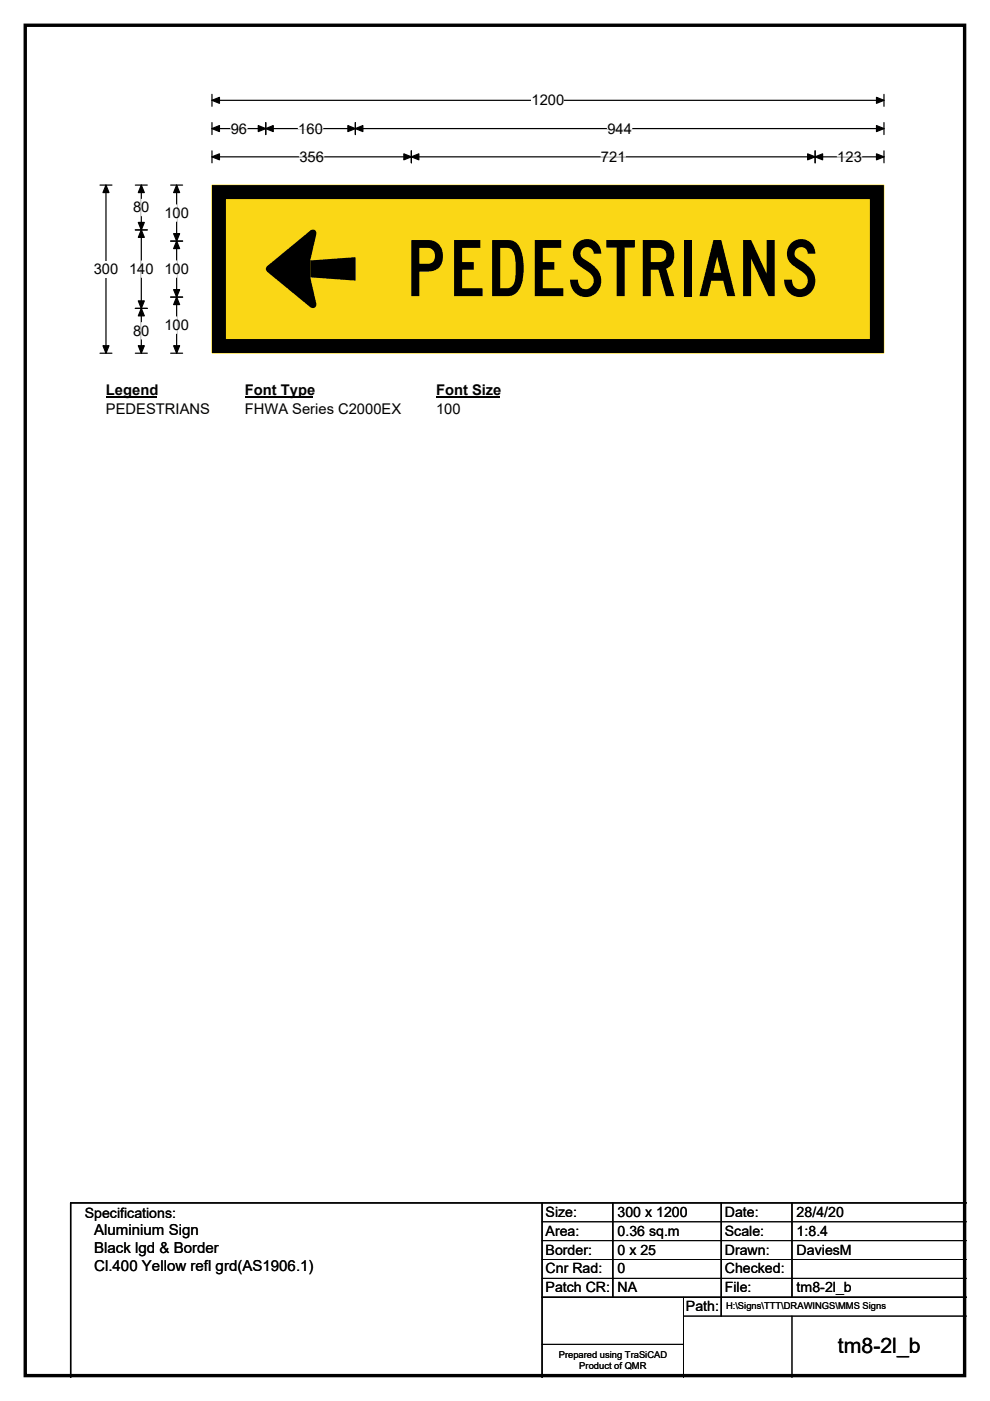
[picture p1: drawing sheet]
<svg xmlns="http://www.w3.org/2000/svg" width="210mm" height="297mm" viewBox="0 0 210 297" stroke-linecap="round" stroke-linejoin="round" font-family="sans-serif">
<path d="M5.4 5.4h199.2v286.3h-199.2z" fill="none" stroke="#000" stroke-width=".72"/>
<path d="M45 21.3h142.5M45 20v2.5M187.5 20v2.5" fill="none" stroke="#000" stroke-width=".25"/>
<path d="M45 21.3l1.5-.7v1.3zM185.9 20.6l1.6 .7-1.6 .6z" fill="#000" stroke="#000" stroke-width=".25"/>
<path d="M112.8 19.5h6.9v3.5h-6.9z" fill="#fff"/>
<g fill="none" stroke="#000" stroke-width=".25">
<path d="M21.2 39.2h2.5M22.5 39.2v35.7M45 27.3h142.5M45 26v2.5M45 32v2.5M45 33.3h142.5M56.4 26v2.5M75.4 26v2.5M87.2 32v2.5M172.9 32v2.5M187.5 26v2.5M187.5 32v2.5"/>
<path d="M21.2 74.9h2.5"/>
</g>
<g fill="#000" stroke="#000" stroke-width=".25">
<path d="M22.5 39.2l.6 1.6h-1.3zM45 27.3l1.5-.7v1.3zM45 33.3l1.5-.7v1.3zM56.4 27.3l1.6-.7v1.3zM54.8 26.6l1.6 .7-1.6 .6zM73.8 26.6l1.6 .7-1.6 .6zM75.4 27.3l1.6-.7v1.3zM87.2 33.3l1.6-.7v1.3zM85.7 32.6l1.5 .7-1.5 .6zM171.3 32.6l1.6 .7-1.6 .6zM172.9 33.3l1.6-.7v1.3zM185.9 26.6l1.6 .7-1.6 .6z"/>
<path d="M185.9 32.6l1.6 .7-1.6 .6zM21.8 73.3h1.3l-.6 1.6z"/>
</g>
<path d="M48.9 27.3h3.5M63.3 27.3h5.2M63.5 33.3h5.2M127.5 33.3h5.2M128.8 27.3h5.2M177.6 33.3h5.2" fill="none" stroke="#fff" stroke-width=".25"/>
<path d="M19.9 55.3h5.2v3.5h-5.2z" fill="#fff"/>
<path d="M28.7 39.2h2.5M30 39.2v35.7M36.2 39.2h2.5M37.5 39.2v35.7M28.7 48.7h2.5M36.2 51.1h2.5M28.7 65.4h2.5M28.7 74.9h2.5M36.2 74.9h2.5M36.2 63h2.5" fill="none" stroke="#000" stroke-width=".25"/>
<path d="M30 39.2l.6 1.6h-1.3zM37.5 39.2l.6 1.6h-1.3zM30 48.7l.6 1.6h-1.3zM29.3 47.2h1.3l-.6 1.5zM37.5 51.1l.6 1.6h-1.3zM36.8 49.5h1.3l-.6 1.6zM29.3 63.8h1.3l-.6 1.6zM30 65.4l.6 1.6h-1.3zM29.3 73.3h1.3l-.6 1.6zM36.8 61.4h1.3l-.6 1.6zM37.5 63l.6 1.6h-1.3zM36.8 73.3h1.3l-.6 1.6z" fill="#000" stroke="#000" stroke-width=".25"/>
<path d="M30 42.2v3.5M30 55.3v3.5M37.5 43.4v3.5M37.5 55.3v3.5M30 68.4v3.5M37.5 67.2v3.5" fill="none" stroke="#fff" stroke-width=".25"/>
<path d="M22.5 80.9h10.7v3.5h-10.7z" fill="#fff"/>
<path d="M22.5 84.2h10.7" fill="none" stroke="#000" stroke-width=".32"/>
<path d="M51.9 80.9h14.4v3.5h-14.4z" fill="#fff"/>
<path d="M51.9 84.2h14.4" fill="none" stroke="#000" stroke-width=".32"/>
<path d="M92.5 80.9h13.4v3.5h-13.4z" fill="#fff"/>
<path d="M92.5 84.2h13.4" fill="none" stroke="#000" stroke-width=".32"/>
<g fill="#fff">
<path d="M22.5 85.1h21.9v3.5h-21.9z"/>
<path d="M51.9 85.1h33.1v3.5h-33.1z"/>
<path d="M92.5 85.1h5.2v3.5h-5.2z"/>
</g>
<path d="M45 39.3h142.5v35.6h-142.5z" fill="#fad716"/>
<path d="M45 39.2h142.5v35.7h-142.5z" fill="none" stroke="#fad716" stroke-width=".21"/>
<path d="M46.4 40.7h139.6v32.7h-139.6z" fill="none" stroke="#000" stroke-width="3"/>
<g fill="#000">
<path d="M65.8 55.2l9.6-.7v5l-9.6-.7z"/>
<path d="M56.7 56.4l9.2-7.6 1.2 .7-1.3 5.7v3.6l1.3 5.7-1.2 .7-9.2-7.6z" fill-rule="evenodd"/>
<circle cx="57.1" cy="57" r=".72"/>
<circle cx="66.4" cy="49.4" r=".72"/>
<circle cx="66.4" cy="64.6" r=".72"/>
</g>
<path d="M115 255v37M130 255v20M153 255v24M168 255v20M205 255h-190v37M115 275h90" fill="none" stroke="#000" stroke-width=".3"/>
<path d="M115 259h90M115 263h90M115 267h90M115 271h90M145 279h60M145 275v17M168 279v13M115 285h30" fill="none" stroke="#000" stroke-width=".21"/>
<text font-size="16.5" x="86" y="62.8">PEDESTRIANS</text>
<text font-size="4.5" x="177.7" y="286.9">tm8-2l_b</text>
<g font-size="3.2">
<text x="20" y="261.9">Aluminium Sign</text>
<text x="20" y="265.7">Black lgd &amp; Border</text>
<text x="20" y="269.6">Cl.400 Yellow refl grd(AS1906.1)</text>
</g>
<g font-size="3.1">
<text x="112.8" y="22.3">1200</text>
<text x="48.9" y="28.3">96</text>
<text x="63.3" y="28.3">160</text>
<text x="128.8" y="28.3">944</text>
<text x="63.5" y="34.3">356</text>
<text x="127.5" y="34.3">721</text>
<text x="177.6" y="34.3">123</text>
<text x="28.2" y="45">80</text>
<text x="34.9" y="46.2">100</text>
<text x="19.9" y="58.1">300</text>
<text x="27.4" y="58.1">140</text>
<text x="34.9" y="58.1">100</text>
<text x="28.2" y="71.2">80</text>
<text x="34.9" y="70">100</text>
<text x="22.5" y="83.7">Legend</text>
<text x="51.9" y="83.7">Font Type</text>
<text x="92.5" y="83.7">Font Size</text>
<text x="22.5" y="87.9">PEDESTRIANS</text>
<text x="51.9" y="87.9">FHWA Series C2000EX</text>
<text x="92.5" y="87.9">100</text>
</g>
<g font-size="3">
<text x="115.7" y="258">Size:</text>
<text x="131" y="258">300 x 1200</text>
<text x="153.7" y="258">Date:</text>
<text x="169" y="258">28/4/20</text>
<text x="18" y="258.2">Specifications:</text>
<text x="115.7" y="262">Area:</text>
<text x="131" y="262">0.36 sq.m</text>
<text x="153.7" y="262">Scale:</text>
<text x="169" y="262">1:8.4</text>
<text x="115.7" y="266">Border:</text>
<text x="115.7" y="270">Cnr Rad:</text>
<text x="131" y="266">0 x 25</text>
<text x="131" y="270">0</text>
<text x="153.7" y="266">Drawn:</text>
<text x="153.7" y="270">Checked:</text>
<text x="169" y="266">DaviesM</text>
<text x="115.7" y="274">Patch CR:</text>
<text x="131" y="274">NA</text>
<text x="153.7" y="274">File:</text>
<text x="169" y="274">tm8-2l_b</text>
<text x="145.5" y="278">Path:</text>
</g>
<g font-size="2">
<text x="154" y="277.6">H:\Signs\TTT\DRAWINGS\MMS Signs</text>
<text x="118.5" y="287.8">Prepared using TraSiCAD</text>
<text x="122.9" y="290.2">Product of QMR</text>
</g>
</svg>
